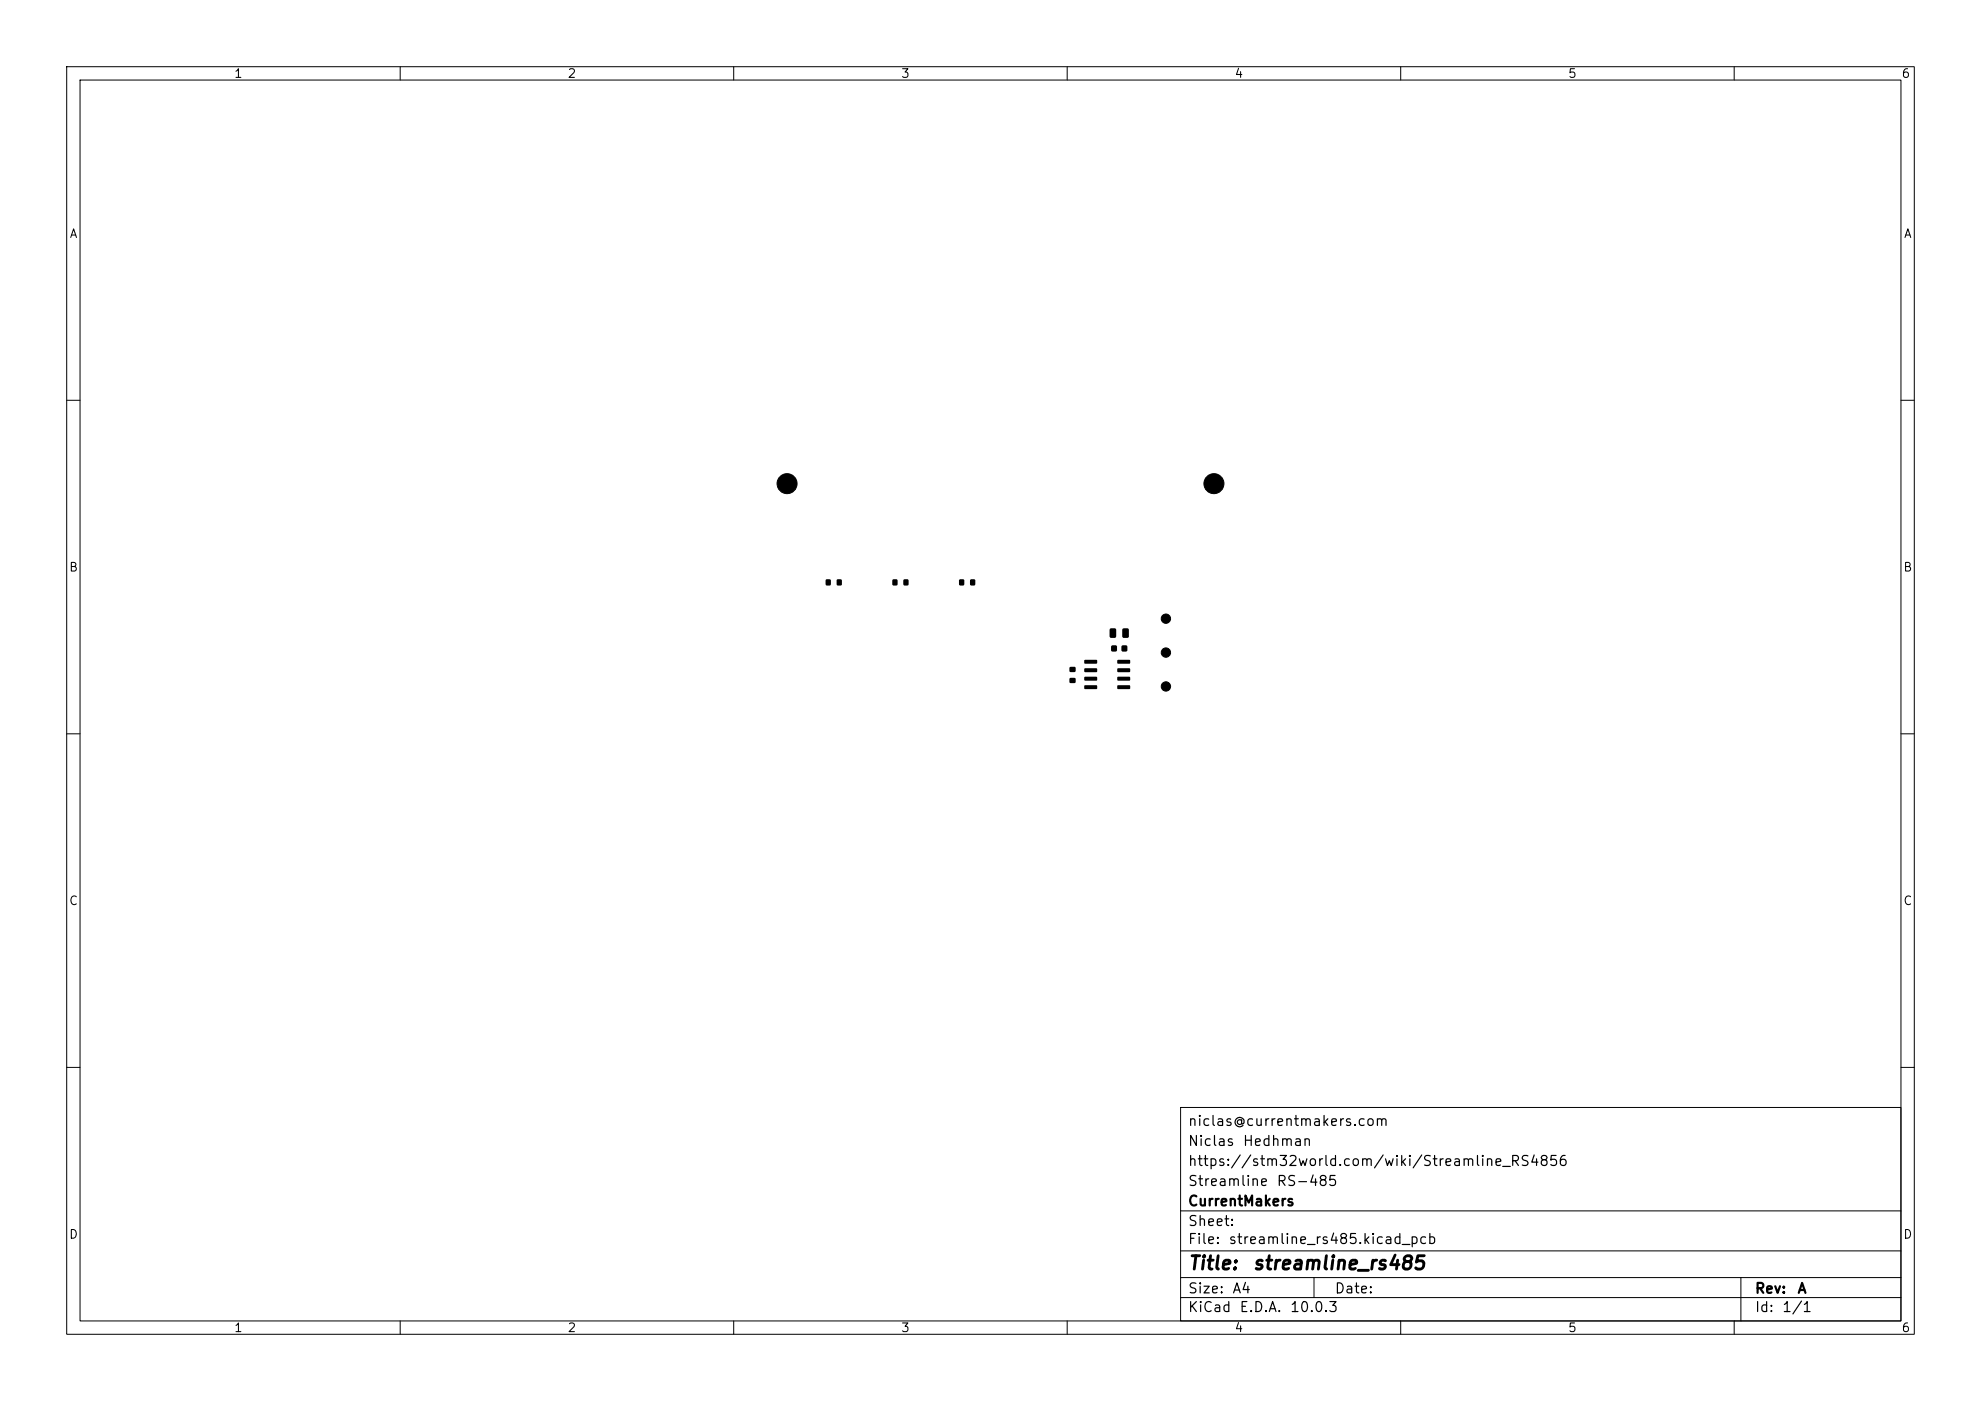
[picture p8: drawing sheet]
<svg xmlns="http://www.w3.org/2000/svg" width="297mm" height="210mm" viewBox="0 0 297 210" stroke-linecap="round" stroke-linejoin="round" font-family="sans-serif">
<g fill="none" stroke="#000" stroke-width=".15">
<path d="M10 10h277v190h-277zM12 12h273v186h-273zM60 10v2M110 10v2M160 10v2M210 10v2M260 10v2M10 60h2M285 60h2M10 110h2M285 110h2M10 160h2"/>
<path d="M177 166h108v32h-108zM285 160h2M60 198v2M110 198v2M160 198v2M177 194.5h108M177 191.5h108M177 187.5h108M177 181.5h108M197 191.5v3M210 198v2M260 198v2"/>
<path d="M261 191.5v6.5"/>
</g>
<g fill="#000">
<path d="M123.8 86.9h.7v.8h-.7zM125.5 86.9h.7v.8h-.7zM133.8 86.9h.7v.8h-.7zM135.5 86.9h.7v.8h-.7zM143.8 86.9h.7v.8h-.7zM145.5 86.9h.7v.8h-.7zM160.4 100h.8v.7h-.8zM162.6 98.9h1.8l.1 .5-.2 .1h-1.7l-.1-.2zM166.6 96.8h.8v.8h-.8zM166.4 94.2h.7l.2 .1 .1 1.1-.2 .2h-.6l-.2-.1zM167.5 98.9h1.9v.5l-.1 .1h-1.7l-.1-.2zM168.2 96.8h.8v.8h-.8z"/>
<path d="M168.3 94.2h.7l.2 .1v1.1l-.1 .2h-.6l-.2-.1zM160.4 101.7h.8v.6h-.8zM162.6 100.2h1.8l.1 .5-.2 .1h-1.7l-.1-.2zM162.6 101.5l1.8-.1 .1 .5-.2 .1h-1.7l-.1-.1zM162.6 102.7h1.8l.1 .5-.2 .1h-1.7l-.1-.1zM167.5 102.7h1.9v.5l-.1 .1h-1.7l-.1-.1zM167.5 101.5l1.9-.1v.5l-.1 .1h-1.7l-.1-.1zM167.5 100.2h1.9v.5l-.1 .1h-1.7l-.1-.2z"/>
</g>
<g fill="#000" stroke="#000" stroke-width=".15">
<circle cx="118" cy="72.5" r="1.5"/>
<circle cx="182" cy="72.5" r="1.5"/>
<circle cx="174.8" cy="97.8" r=".7"/>
<circle cx="174.8" cy="92.7" r=".7"/>
<circle cx="174.8" cy="102.9" r=".7"/>
</g>
<g font-size="2">
<text x="178" y="190.8">Title:</text>
<text x="187.7" y="190.8">streamline_rs485</text>
</g>
<g font-size="1.5">
<text x="178" y="172.2">Niclas</text>
<text x="178" y="169.2">niclas@currentmakers.com</text>
<text x="186.2" y="172.2">Hedhman</text>
<text x="178" y="178.2">Streamline</text>
<text x="178" y="175.2">https://stm32world.com/wiki/Streamline_RS4856</text>
<text x="191.3" y="178.2">RS-485</text>
<text x="178" y="184.2">Sheet:</text>
<text x="178" y="181.2">CurrentMakers</text>
<text x="178" y="186.9">File:</text>
<text x="184.1" y="186.9">streamline_rs485.kicad_pcb</text>
<text x="178" y="197.1">KiCad</text>
<text x="178" y="194.3">Size:</text>
<text x="184.7" y="194.3">A4</text>
<text x="185.7" y="197.1">E.D.A.</text>
<text x="193.3" y="197.1">10.0.3</text>
<text x="200" y="194.3">Date:</text>
<text x="263" y="194.3">Rev:</text>
<text x="263" y="197.1">Id:</text>
<text x="267.1" y="197.1">1/1</text>
<text x="269.4" y="194.3">A</text>
</g>
<g font-size="1.3">
<text x="35" y="12">1</text>
<text x="85" y="12">2</text>
<text x="135" y="12">3</text>
<text x="185" y="12">4</text>
<text x="235" y="12">5</text>
<text x="285" y="12">6</text>
<text x="10.3" y="36">A</text>
<text x="285.4" y="36">A</text>
<text x="10.3" y="86">B</text>
<text x="285.3" y="86">B</text>
<text x="10.3" y="136">C</text>
<text x="285.3" y="136">C</text>
<text x="10.3" y="186">D</text>
<text x="285.3" y="186">D</text>
<text x="35" y="200">1</text>
<text x="85" y="200">2</text>
<text x="135" y="200">3</text>
<text x="185" y="200">4</text>
<text x="235" y="200">5</text>
<text x="285" y="200">6</text>
</g>
</svg>
